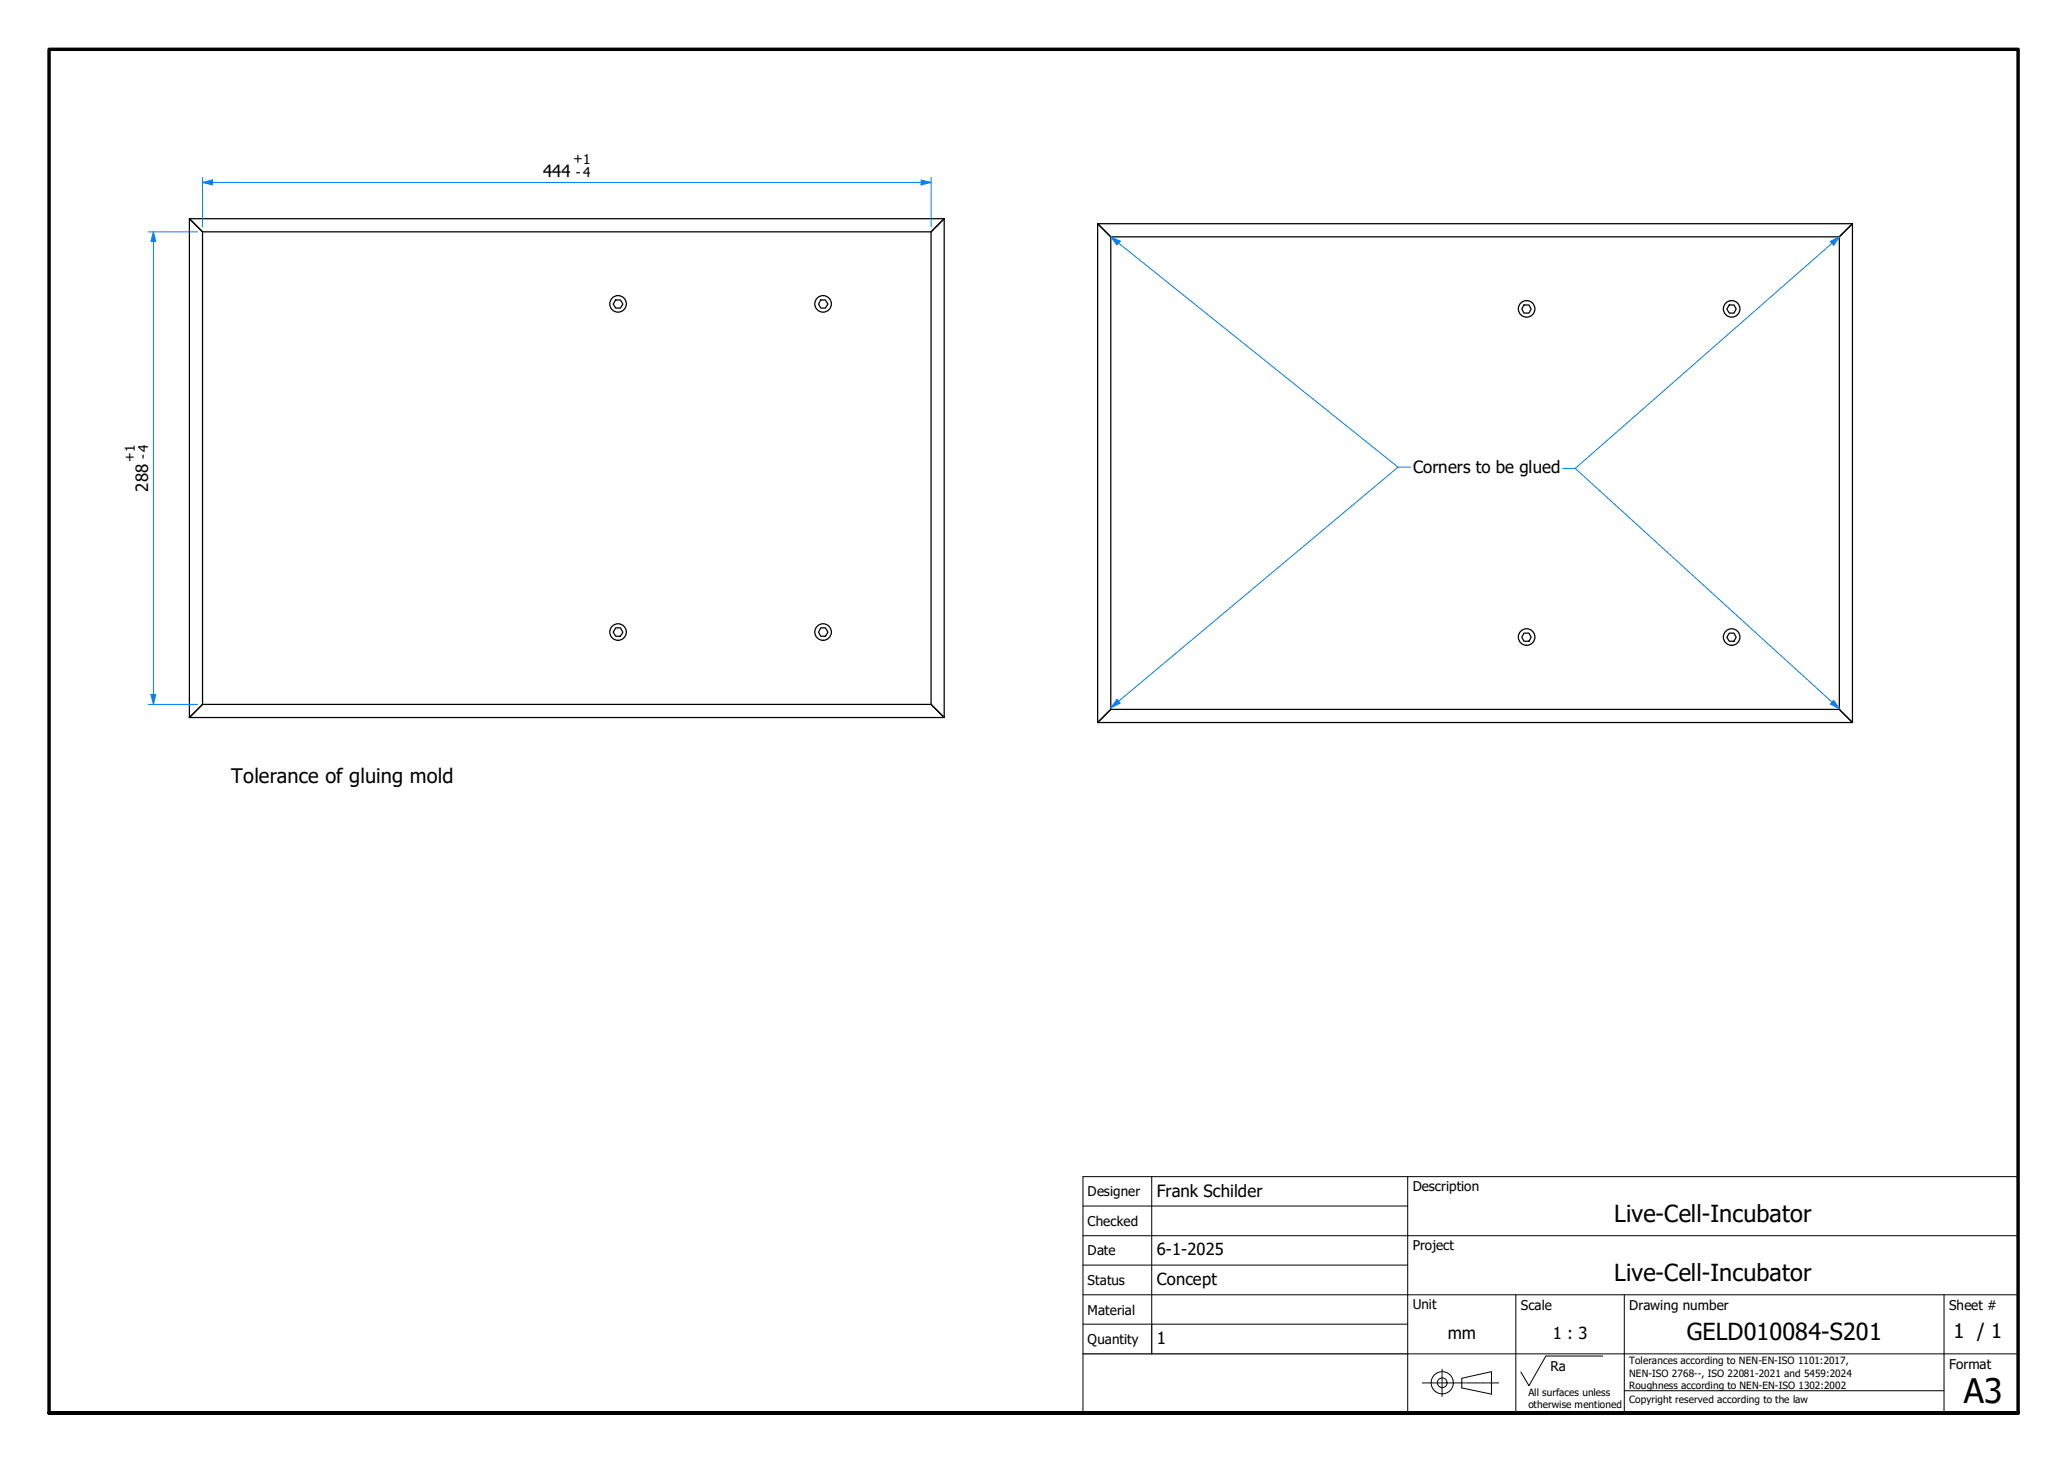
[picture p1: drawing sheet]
<svg xmlns="http://www.w3.org/2000/svg" width="420mm" height="297mm" viewBox="0 0 420 297" stroke-linecap="round" stroke-linejoin="round" font-family="sans-serif">
<!-- layer: Visible Edges(TU) -->
<g fill="none" stroke="#000" stroke-width=".25">
<path d="M38.5 44.4l2.6 2.7v96l-2.6 2.7zM191.8 44.4h-153.3l2.6 2.7h148.1M191.8 44.4v101.4l-2.6-2.7v-96M191.8 44.4l-2.6 2.7M223 45.5l2.7 2.6v96l-2.7 2.7zM376.4 45.5h-153.4l2.7 2.6h148M376.4 45.5v101.3l-2.7-2.7v-96M376.4 45.5l-2.7 2.6M125.1 60.9h.9l.6 .9-.6 .8h-.9l-.5-.8zM166.8 60.9h.9l.5 .9-.5 .8h-.9l-.5-.8zM309.6 62h1l.5 .8-.5 .8h-1l-.4-.8zM351.3 62h1l.4 .8-.4 .8h-1l-.5-.8z"/>
<path d="M125.1 127.6h.9l.6 .8-.6 .9h-.9l-.5-.9zM166.8 127.6h.9l.5 .8-.5 .9h-.9l-.5-.9zM309.6 128.6h1l.5 .9-.5 .8h-1l-.4-.8zM351.3 128.6h1l.4 .9-.4 .8h-1l-.5-.8zM38.5 145.8l2.6-2.7h148.1l2.6 2.7zM223 146.8l2.7-2.7h148l2.7 2.7z"/>
<circle cx="125.6" cy="61.7" r="1.68"/>
<circle cx="167.2" cy="61.7" r="1.68"/>
<circle cx="310.2" cy="62.8" r="1.68"/>
<circle cx="351.8" cy="62.8" r="1.68"/>
<circle cx="125.6" cy="128.4" r="1.68"/>
<circle cx="167.2" cy="128.4" r="1.68"/>
<circle cx="310.2" cy="129.4" r="1.68"/>
<circle cx="351.8" cy="129.4" r="1.68"/>
</g>
<!-- layer: Border (ISO) -->
<path d="M10 287.1v-277.1h400v277.1h-400h400" fill="none" stroke="#000" stroke-width=".7"/>
<!-- layer: Sketch Geometry(TU) -->
<g fill="none" stroke="#000" stroke-width=".2">
<path d="M220 239.1h190v48h-190zM234 239.1v29.9M286 239.1v48M220 245h66M220 251.1h190M220 257h66M220 269h66M220 263.1h190M286 275.1h124M308 263.1v24M314.1 275.5h11.5M330 263.1v24"/>
<path d="M395 263.1v24M330 282.6h65"/>
</g>
<path d="M220 275.1h66M234 269v6.1" fill="none" stroke="#000" stroke-width=".25"/>
<!-- layer: Leader Lines(TU) -->
<g fill="none" stroke="#000" stroke-width=".2">
<path d="M314.1 275.5l-3.5 6-1.6-2.7M297 280l6-1.3v4.6l-6-1.3z"/>
<circle cx="293" cy="280.9" r="2.25"/>
<circle cx="293" cy="280.9" r=".98"/>
</g>
<!-- layer: Centerline(TU) -->
<g fill="none" stroke="#000" stroke-width=".2">
<path d="M293 278.2v.6M293 279v.3M293 279.4v1.3M289 281h.5M289.6 281h.3M290 281h1.1M291.2 281h.3M291.6 281h1M292.7 281h.3M293 280.8v.3M293 281.3v1.2M293 282.6v.3"/>
<path d="M293 283.1v.6M293.1 281h1.1M294.3 281h.3M294.7 281h1M295.8 281h.3M296.2 281h1M297.4 281h.2M297.8 281h1M299 281h.2M299.3 281h1.1M300.5 281h.2M300.9 281h1"/>
<path d="M302.1 281h.2M302.5 281h1M303.6 281h.2M304 281h.5"/>
</g>
<!-- layer: Dimensions(TU) -->
<path d="M31.2 47.1v2" fill="none" stroke="#0080ff" stroke-width=".2"/>
<path d="M31.2 47.1l.4 2h-.9z" fill="#0080ff"/>
<path d="M31.2 47.1l.4 2h-.9zM31.2 141.1v2" fill="none" stroke="#0080ff" stroke-width=".2"/>
<path d="M30.7 141.1h.9l-.4 2z" fill="#0080ff"/>
<path d="M41.1 37.1h2.1M30.2 47.1h9.9M31.2 49.1v92M30.2 143.1h9.9M30.7 141.1h.9l-.4 2z" fill="none" stroke="#0080ff" stroke-width=".2"/>
<path d="M41.1 37.1l2.1-.5v1z" fill="#0080ff"/>
<path d="M41.1 37.1l2.1-.5v1zM187.1 37.1h2.1" fill="none" stroke="#0080ff" stroke-width=".2"/>
<path d="M187.1 36.6l2.1 .5-2.1 .5z" fill="#0080ff"/>
<path d="M41.1 36.1v10M43.2 37.1h143.9M187.1 36.6l2.1 .5-2.1 .5zM189.2 36.1v10" fill="none" stroke="#0080ff" stroke-width=".2"/>
<!-- layer: Symbols(TU) -->
<path d="M225.7 48.1l1.6 1.3" fill="none" stroke="#0080ff" stroke-width=".2"/>
<path d="M225.7 48.1l1.9 .9-.7 .8z" fill="#0080ff"/>
<path d="M225.7 48.1l1.9 .9-.7 .8zM227.3 49.4l56.7 45.5M227.3 142.5l-1.6 1.3" fill="none" stroke="#0080ff" stroke-width=".2"/>
<path d="M226.9 142.1l.7 .8-1.9 .9z" fill="#0080ff"/>
<path d="M373.7 48.1l-1.5 1.4M286.6 94.9h-2.6l-56.7 47.6M226.9 142.1l.7 .8-1.9 .9z" fill="none" stroke="#0080ff" stroke-width=".2"/>
<path d="M371.9 49.1l1.8-1-1.1 1.7z" fill="#0080ff"/>
<path d="M371.9 49.1l1.8-1-1.1 1.7zM372.2 49.5l-52.2 45.7M372.2 142.7l1.5 1.3" fill="none" stroke="#0080ff" stroke-width=".2"/>
<path d="M372.6 142.3l1.1 1.7-1.8-.9z" fill="#0080ff"/>
<path d="M317.5 95.2h2.5l52.2 47.5M372.6 142.3l1.1 1.7-1.8-.9z" fill="none" stroke="#0080ff" stroke-width=".2"/>
<text font-size="6.9" x="399" y="285">A3</text>
<g font-size="4.8">
<text x="328" y="248.3">Live-Cell-Incubator</text>
<text x="328" y="260.3">Live-Cell-Incubator</text>
<text x="342.7" y="272.3">GELD010084-S201</text>
</g>
<g font-size="4.1">
<text x="47" y="159.1">Tolerance of gluing mold</text>
<text x="396.9" y="271.8">1 / 1</text>
</g>
<g font-size="3.4">
<text x="110.4" y="36.1">444</text>
<text x="30.1" y="99.9" transform="rotate(-90 30.1 99.9)">288</text>
<text x="287.1" y="96.1">Corners to be glued</text>
<text x="235" y="243.1">Frank Schilder</text>
<text x="235" y="255.1">6-1-2025</text>
<text x="235" y="261.1">Concept</text>
<text x="235" y="273">1</text>
<text x="294.1" y="272">mm</text>
<text x="315.5" y="272.1">1 : 3</text>
</g>
<g font-size="2.7">
<text x="116.5" y="33.2">+1</text>
<text x="117" y="36">- 4</text>
<text x="27.2" y="93.8" transform="rotate(-90 27.2 93.8)">+1</text>
<text x="30" y="93.3" transform="rotate(-90 30 93.3)">- 4</text>
<text x="221" y="243.1">Designer</text>
<text x="287" y="242">Description</text>
<text x="221" y="249.1">Checked</text>
<text x="221" y="255.1">Date</text>
<text x="287" y="254">Project</text>
<text x="221" y="261.1">Status</text>
<text x="221" y="267.1">Material</text>
<text x="287" y="266.1">Unit</text>
<text x="309" y="266.1">Scale</text>
<text x="331" y="266.1">Drawing number</text>
<text x="396" y="266.1">Sheet #</text>
<text x="221" y="273.1">Quantity</text>
<text x="315" y="278.6">Ra</text>
<text x="396" y="278.1">Format</text>
</g>
<g font-size="2">
<text x="331" y="277.2">Tolerances according to NEN-EN-ISO 1101:2017,</text>
<text x="331" y="279.7">NEN-ISO 2768--, ISO 22081-2021 and 5459:2024</text>
<text x="310.5" y="283.6">All surfaces unless</text>
<text x="310.5" y="286.1">otherwise mentioned</text>
<text x="331" y="285.1">Copyright reserved according to the law</text>
<text x="331" y="282.1">Roughness according to NEN-EN-ISO 1302:2002</text>
</g>
</svg>
